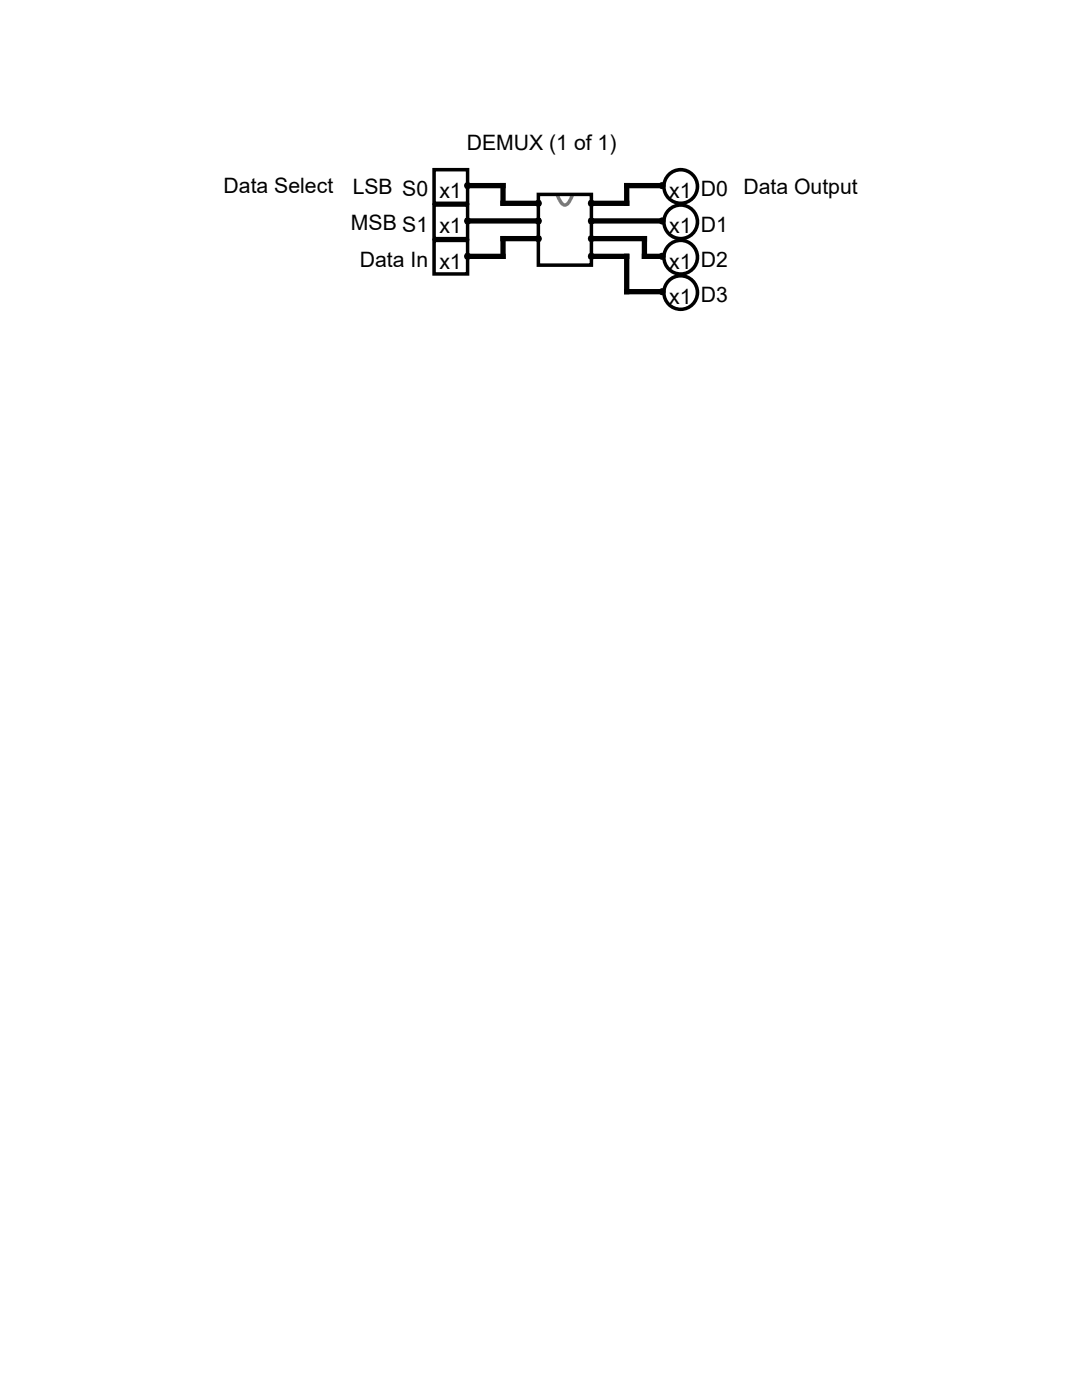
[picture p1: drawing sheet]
<svg xmlns="http://www.w3.org/2000/svg" width="216mm" height="279mm" viewBox="0 0 216 279" stroke-linecap="round" stroke-linejoin="round" font-family="sans-serif">
<path d="M93.3 37h7.1v3.6h7M132.1 37h-7v3.6h-7.1M93.3 44.1h14.1M107.4 47.6h-7v3.6h-7.1M118 51.2h7.1v7h7M118 44.1h14.1M118 47.6h10.6v3.6h3.5" fill="none" stroke="#000" stroke-width="1.1"/>
<g fill="#000">
<path d="M132.8 37.2a3 3 0 0 1 6 0 3 3 0 0 1-6 0zM132.1 37.2a3.7 3.7 0 0 0 7.4 0 3.7 3.7 0 0 0-7.4 0z"/>
<circle cx="132.1" cy="37" r=".7"/>
</g>
<path d="M110.8 39l.7-.3a2.99 2.99 0 0 0 1.2 1.9 2.99 2.99 0 0 0 1.2-1.9l.7 .3a3.6 3.6 0 0 1-1.6 2.2 1.79 1.79 0 0 1-1.8-1.5z" fill="#808080"/>
<path d="M86.6 33.9h6.7v6.7h-6.7zM107.4 38.8h10.6v14.1h-10.6zM86.6 48h6.7v6.7h-6.7zM86.6 40.9h6.7v6.7h-6.7z" fill="none" stroke="#000" stroke-width=".7"/>
<g fill="#000">
<path d="M132.8 44.3a3 3 0 0 1 6 0 3 3 0 0 1-6 0zM132.1 44.3a3.7 3.7 0 0 0 7.4 0 3.7 3.7 0 0 0-7.4 0z"/>
<path d="M132.8 58.4a3 3 0 0 1 6 0 3 3 0 0 1-6 0zM132.1 58.4a3.7 3.7 0 0 0 7.4 0 3.7 3.7 0 0 0-7.4 0z"/>
<path d="M132.8 51.3a3 3 0 0 1 6 0 3 3 0 0 1-6 0zM132.1 51.3a3.7 3.7 0 0 0 7.4 0 3.7 3.7 0 0 0-7.4 0z"/>
<circle cx="93.3" cy="37" r=".7"/>
<circle cx="93.3" cy="44.1" r=".71"/>
<circle cx="93.3" cy="51.2" r=".71"/>
<circle cx="107.4" cy="44.1" r=".7"/>
<circle cx="107.4" cy="40.6" r=".7"/>
<circle cx="107.4" cy="47.6" r=".7"/>
<circle cx="118" cy="44.1" r=".7"/>
<circle cx="118" cy="40.6" r=".7"/>
<circle cx="118" cy="51.2" r=".7"/>
<circle cx="118" cy="47.6" r=".7"/>
<circle cx="132.1" cy="44.1" r=".71"/>
<circle cx="132.1" cy="51.1" r=".71"/>
<circle cx="132.1" cy="58.2" r=".7"/>
</g>
<g font-size="4.2">
<text x="93.1" y="30">DEMUX (1 of 1)</text>
<text x="44.6" y="38.5">Data Select</text>
<text x="70.4" y="38.8">LSB S0</text>
<text x="87.7" y="39.5">x1</text>
<text x="133.5" y="39.5">x1 D0</text>
<text x="148.3" y="38.8">Data Output</text>
<text x="70" y="45.9">MSB S1</text>
<text x="87.7" y="46.6">x1</text>
<text x="133.5" y="46.6">x1 D1</text>
<text x="71.8" y="53.3">Data In</text>
<text x="87.7" y="53.6">x1</text>
<text x="133.5" y="53.6">x1 D2</text>
<text x="133.5" y="60.7">x1 D3</text>
</g>
</svg>
